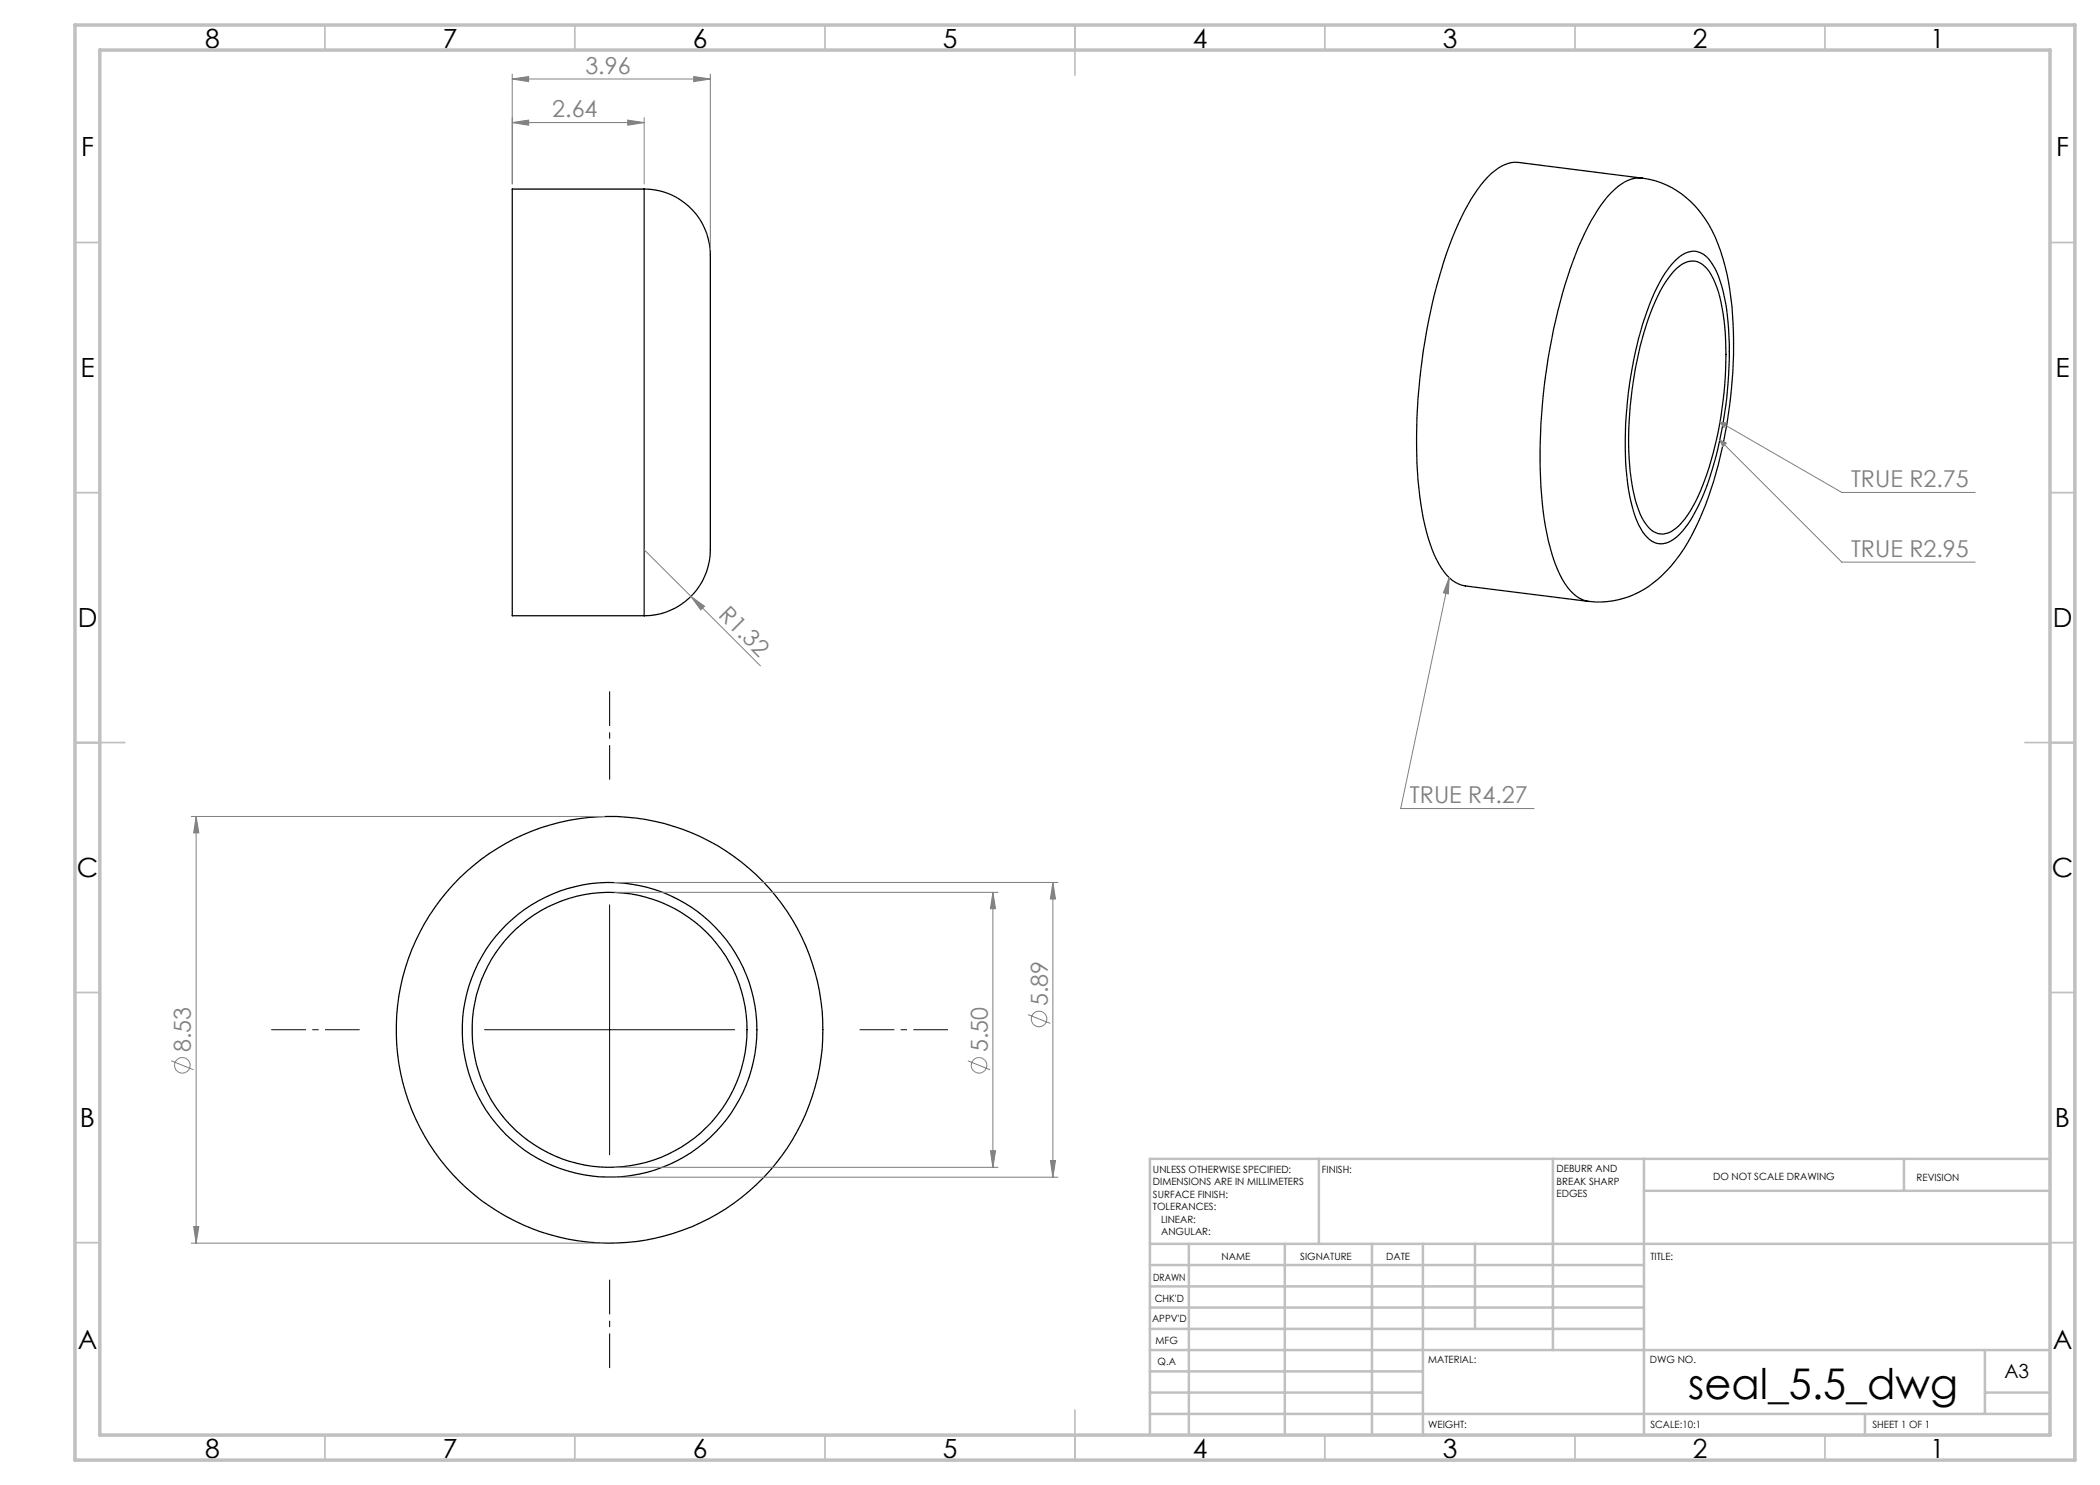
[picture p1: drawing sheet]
<svg xmlns="http://www.w3.org/2000/svg" width="420mm" height="297mm" viewBox="0 0 420 297" stroke-linecap="round" stroke-linejoin="round" font-family="sans-serif">
<g fill="none" stroke="#000" stroke-width=".25">
<path d="M128.8 37.8a13.3 13.3 0 0 1 13.3 14.8v55.5a13.4 13.4 0 0 1-13.3 15.1M128.8 37.8h-26.4v85.4h26.4M128.8 37.8v85.4M328.4 35.6a18.3 18.3 0 0 1 14 10.5 46 46 0 0 1 4.2 18.5 93.8 93.8 0 0 1-6.1 37.9 34.2 34.2 0 0 1-9 13.4 17.9 17.9 0 0 1-13.7 4.4M328.4 35.6l-24.7-3.1a6.9 6.9 0 0 0-5.5 2.2 35.7 35.7 0 0 0-7.8 12.9 116.7 116.7 0 0 0-6.4 51.6 35 35 0 0 0 4.3 14.4 7 7 0 0 0 4.8 3.6l24.7 3.1M328.4 35.6a7.4 7.4 0 0 0-6.1 2.9 39.6 39.6 0 0 0-7.7 13.7 116.4 116.4 0 0 0-6 50.1 36.5 36.5 0 0 0 4.4 14.4 7.2 7.2 0 0 0 4.8 3.6M335.3 51.9a4.1 4.1 0 0 1 5.9-.6 15.1 15.1 0 0 1 3.7 8.1 72.7 72.7 0 0 1-.9 28.2 48.3 48.3 0 0 1-6.4 17.2 8.1 8.1 0 0 1-5.1 4 4.4 4.4 0 0 1-4-2.4 25 25 0 0 1-3.1-11.2 79.5 79.5 0 0 1 5-35.5 22.6 22.6 0 0 1 4.9-7.8zM335.3 53.7a3.9 3.9 0 0 1 6.6 .7 22.4 22.4 0 0 1 2.9 9.6 74.9 74.9 0 0 1-4.7 34.2 18.1 18.1 0 0 1-5.3 7.8 3.6 3.6 0 0 1-5.6-1.1 20.7 20.7 0 0 1-3-9.3 73.5 73.5 0 0 1 4.9-35.4 20 20 0 0 1 4.2-6.5z"/>
<circle cx="121.9" cy="205.9" r="27.5"/>
<circle cx="121.9" cy="206" r="42.7"/>
<circle cx="121.9" cy="206" r="29.5"/>
</g>
<g fill="none" stroke="#808080" stroke-width=".2">
<path d="M102.4 15.8l3.3-.5v1zM102.4 14.8v22M102.4 15.8h39.7M138.7 15.3l3.4 .5-3.4 .5zM142.1 14.8v35.2M102.4 24.5l3.3-.5v1zM102.4 24.5h26.4M125.6 24l3.2 .5-3.2 .5zM128.8 23.5v13.3M344 88l1.3 .6-.7 .7zM344 88l24.4 24.4h26.6M344 84.4l1.3 .2-.5 .9z"/>
<path d="M344 84.4l24.4 14.1h26.6M128.8 110l23.3 23.2M138.2 119.3l2.7 1.9-.7 .8zM289.8 115.5l-.1 3.3-1-.2zM289.8 115.5l-9.7 46.2h26.7M38.2 163.3h82.7M39.2 163.3v85.3M39.2 163.3l.6 3.3h-1.1zM122.9 178.5h76.7M122.9 176.5h88.7M198.6 178.5v55M198.6 178.5l.5 3.2h-1z"/>
<path d="M210.6 176.5v58.9M210.6 176.5l.5 3.3h-1zM34.3 212.2l4.4 1.8M193.6 212.2l4.4 1.8M205.6 202.9l4.4 1.8M122.9 233.5h76.7M122.9 235.4h88.7M198.1 230.1h1l-.5 3.4zM210.1 232.1h1l-.5 3.3zM38.2 248.6h82.7M38.7 245.3h1.1l-.6 3.3z"/>
<circle cx="36.5" cy="213.1" r="1.55"/>
<circle cx="195.8" cy="213.1" r="1.56"/>
<circle cx="207.8" cy="203.8" r="1.55"/>
</g>
<path d="M121.9 155.9v-17.6M71.9 205.9h-17.6M171.9 205.9h17.7M121.9 255.9v17.7" fill="none" stroke="#000" stroke-width=".2" stroke-dasharray="15.2 1.3 1.3 1.3" stroke-dashoffset="8.3" stroke-linecap="butt"/>
<path d="M121.9 181v50M96.9 205.9h50" fill="none" stroke="#000" stroke-width=".2"/>
<g fill="none" stroke="#c0c0c0" stroke-width=".35">
<path d="M65 5v5M115 5v5M165 5v5M215 5v10M265 5v5M315 5v5M365 5v5M15 48.5h5M410 48.5h5M15 98.5h5M410 98.5h5M15 148.5h10"/>
<path d="M405 148.5h10M15 198.5h5M410 198.5h5M15 248.5h5M410 248.5h5M65 287v5M115 287v5M165 287v5M215 282v10M265 287v5M315 287v5M365 287v5"/>
</g>
<g fill="none" stroke="#c0c0c0" stroke-width=".5">
<path d="M263.8 231.8v17M310.6 231.8v38.2M328.8 231.8v55.2M328.8 238.2h81.2M380.8 231.8v6.4M410 231.8h-180v55.2M230 248.8h180M230 257.3h98.8M230 253h98.8M237.8 248.8v38.2M257 248.8v38.2M274.4 248.8v38.2"/>
<path d="M284.6 248.8v38.2M295 248.8v17M230 265.8h98.8M230 261.5h98.8M230 278.5h54.6M230 274.3h54.6M230 270h180M397 278.5h13M397 270v12.8M230 282.8h180M373 282.8v4.2"/>
</g>
<path d="M15 5h400v287h-400zM20 10h390v277h-390z" fill="none" stroke="#c0c0c0" stroke-width=".7"/>
<g fill="#808080">
<path d="M138.2 119.3l2.7 1.9-.7 .8z"/>
<path d="M138.7 15.3l3.4 .5-3.4 .5zM102.4 15.8l3.3-.5v1z"/>
<path d="M344 84.4l.8 1.1 .5-.9zM344 88l.6 1.3 .7-.7zM289.8 115.5l-1.1 3.1 1 .2zM102.4 24.5l3.3-.5v1zM125.6 24l3.2 .5-3.2 .5z"/>
<path d="M198.6 178.5l.5 3.2h-1zM198.1 230.1h1l-.5 3.4zM210.6 176.5l.5 3.3h-1zM210.1 232.1h1l-.5 3.3zM39.2 163.3l.6 3.3h-1.1zM38.7 245.3h1.1l-.6 3.3z"/>
</g>
<text font-size="8.5" x="337.6" y="279.7">seal_5.5_dwg</text>
<g font-size="5.3">
<text x="41" y="9.5">8</text>
<text x="88.5" y="9.5">7</text>
<text x="138.5" y="9.5">6</text>
<text x="188.5" y="9.5">5</text>
<text x="238.5" y="9.5">4</text>
<text x="288.5" y="9.5">3</text>
<text x="338.5" y="9.5">2</text>
<text x="386" y="9.5">1</text>
<text x="16.2" y="31.2">F</text>
<text x="411.2" y="31.2">F</text>
<text x="16.1" y="75.5">E</text>
<text x="411.1" y="75.5">E</text>
<text x="15.5" y="125.5">D</text>
<text x="410.5" y="125.5">D</text>
<text x="15.4" y="175.5">C</text>
<text x="410.4" y="175.5">C</text>
<text x="16" y="225.5">B</text>
<text x="411" y="225.5">B</text>
<text x="15.5" y="269.7">A</text>
<text x="410.5" y="269.7">A</text>
<text x="41" y="291.5">8</text>
<text x="88.5" y="291.5">7</text>
<text x="138.5" y="291.5">6</text>
<text x="188.5" y="291.5">5</text>
<text x="238.5" y="291.5">4</text>
<text x="288.5" y="291.5">3</text>
<text x="338.5" y="291.5">2</text>
<text x="386" y="291.5">1</text>
</g>
<g font-size="4.7" fill="#808080">
<text x="117.1" y="14.8">3.96</text>
<text x="110.5" y="23.5">2.64</text>
<text x="370.2" y="97.5">TRUE R2.75</text>
<text x="370.2" y="111.4">TRUE R2.95</text>
<text x="143.5" y="123.1" transform="rotate(45 143.5 123.1)">R1.32</text>
<text x="282" y="160.7">TRUE R4.27</text>
<text x="209.5" y="201.2" transform="rotate(-90 209.5 201.2)">5.89</text>
<text x="38.2" y="210.5" transform="rotate(-90 38.2 210.5)">8.53</text>
<text x="197.5" y="210.5" transform="rotate(-90 197.5 210.5)">5.50</text>
</g>
<text font-size="3.9" x="400.9" y="275.5">A3</text>
<g font-size="2">
<text x="230.6" y="234.6">UNLESS OTHERWISE SPECIFIED:</text>
<text x="230.6" y="237.1">DIMENSIONS ARE IN MILLIMETERS</text>
<text x="230.6" y="239.6">SURFACE FINISH:</text>
<text x="264.4" y="234.6">FINISH:</text>
<text x="311.3" y="234.5">DEBURR AND</text>
<text x="311.3" y="237">BREAK SHARP</text>
<text x="311.3" y="239.5">EDGES</text>
<text x="342.6" y="236">DO NOT SCALE DRAWING</text>
<text x="383.3" y="236.2">REVISION</text>
<text x="230.6" y="242.1">TOLERANCES:</text>
<text x="232.2" y="244.6">LINEAR:</text>
<text x="232.2" y="247.1">ANGULAR:</text>
<text x="244.3" y="252">NAME</text>
<text x="260" y="251.9">SIGNATURE</text>
<text x="277.2" y="251.9">DATE</text>
<text x="330.1" y="251.9">TITLE:</text>
<text x="230.6" y="256.1">DRAWN</text>
<text x="230.9" y="260.3">CHK'D</text>
<text x="230.4" y="264.4">APPV'D</text>
<text x="231.1" y="268.8">MFG</text>
<text x="231.5" y="273">Q.A</text>
<text x="285.6" y="272.5">MATERIAL:</text>
<text x="330" y="272.5">DWG NO.</text>
<text x="285.6" y="285.5">WEIGHT:</text>
<text x="330.1" y="285.6">SCALE:10:1</text>
<text x="374.5" y="285.6">SHEET 1 OF 1</text>
</g>
</svg>
